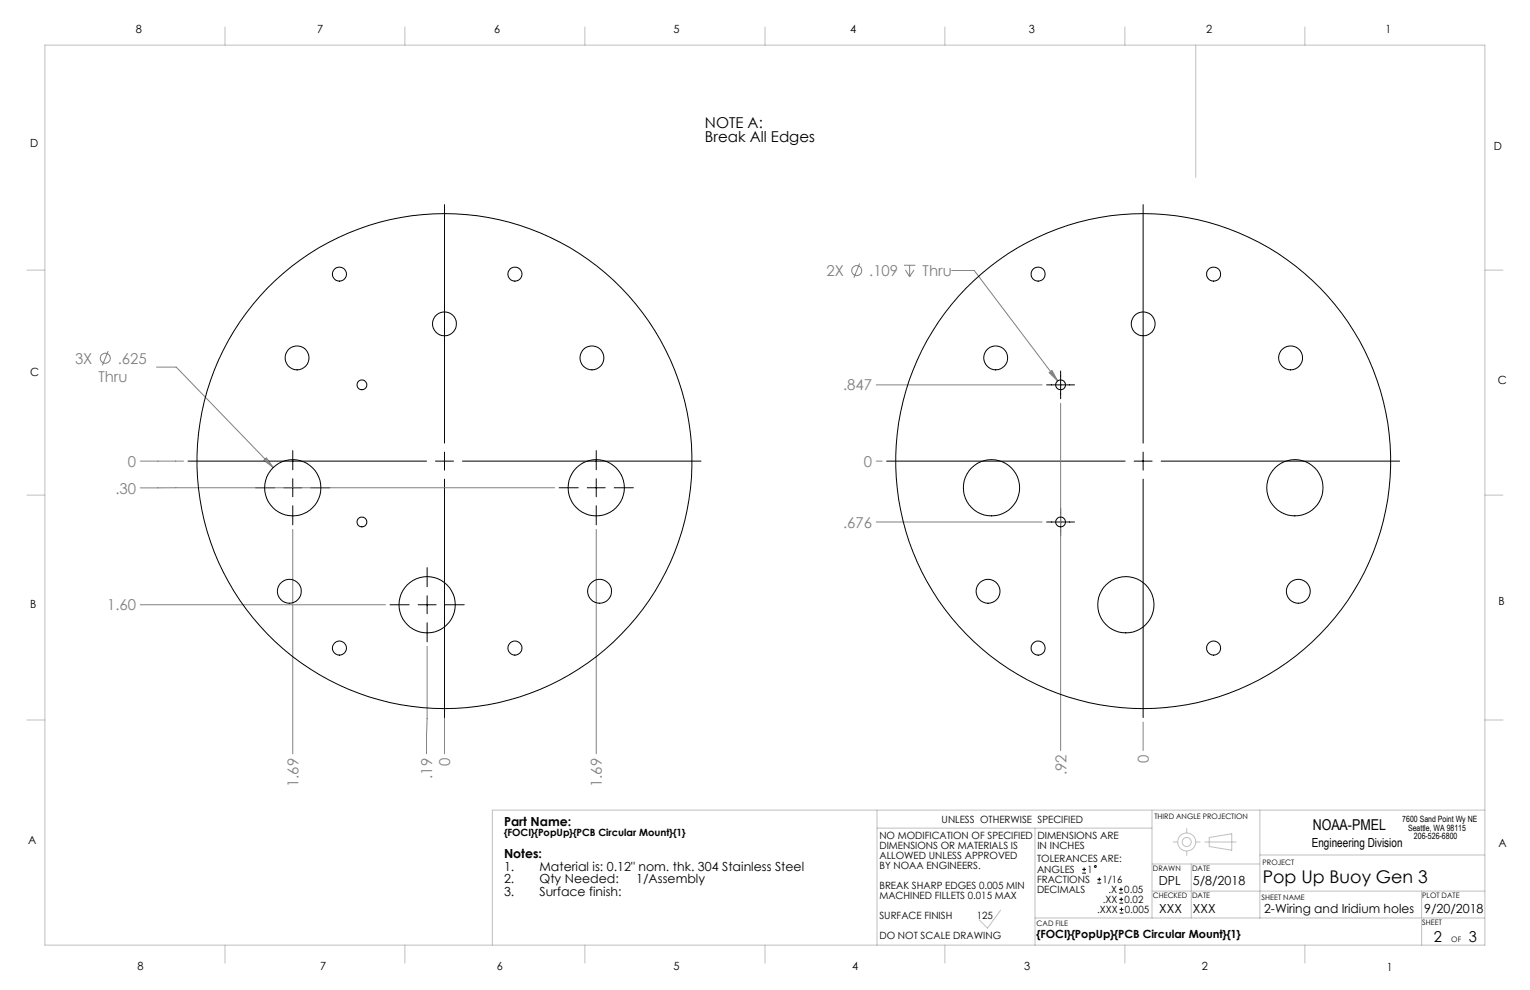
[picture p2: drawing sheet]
<svg xmlns="http://www.w3.org/2000/svg" width="432mm" height="279mm" viewBox="0 0 432 279" stroke-linecap="round" stroke-linejoin="round" font-family="sans-serif">
<g fill="none" stroke="#c0c0c0" stroke-width=".28">
<path d="M12.7 12.7h406.4v254h-406.4zM63.5 7.6v5.1M114.3 7.6v5.1M165.1 7.6v5.1M215.9 7.6v5.1M266.7 7.6v5.1M317.5 7.6v5.1M337.5 12.7v37.4M368.3 7.6v5.1M7.6 76.2h5.1M419.1 76.2h5.1M7.6 139.7h5.1"/>
<path d="M419.1 139.7h5.1M7.6 203.2h5.1M419.1 203.2h5.1M247.5 233.7h77.6M247.5 228.6v38.1M292.1 233.7v33M325.1 228.6v30.5M331.1 237.6h1.3M334.9 233.8v1.3M337.5 237.6h1.2M340 237.6h8.9M341.3 236.4l6.3-1.1v4.7l-6.3-1.1z"/>
<path d="M355.6 228.6v30.5M419.1 228.6h-280.1v38.1M282.4 256.9l-3.7 5-2.4-2.3M292.1 259.1h127M325.1 251.5h94M325.1 243.8h30.5M334.9 240.2v1.2M336.2 243.8v15.3M355.6 241.3h63.5M401.2 251.5v15.2M63.5 266.7v5.1M114.3 266.7v5.1"/>
<path d="M165.1 266.7v5.1M215.9 266.7v5.1M266.7 266.7v5.1M317.5 266.7v5.1M368.3 266.7v5.1"/>
<circle cx="334.9" cy="237.6" r="1.28"/>
<circle cx="334.9" cy="237.6" r="2.55"/>
</g>
<g fill="none" stroke="#808080" stroke-width=".28">
<path d="M242.6 74.4l-1.6 4M255.1 74.9h3.2M255.5 76.2l1.2 1.9M256.7 74.9v3.2M258 76.2l-1.3 1.9M268.6 76.3h6.4l23.5 31.2M30.5 99.1l-1.6 4M44.2 103.6h5.5l27.4 28.3M247.3 108.6h46.8M296.1 105.2l.8-.6 1.6 2.9zM299.3 113.8v98M39.6 130.1h12.2"/>
<path d="M74.5 129.9l.7-.7 1.9 2.7zM156.5 137.7h-116.9M247.3 130.1h1.7M82.6 149.4v63.3M168.3 149.4v63.3M247.3 147.3h46.8M39.6 170.7h69.2M120.5 182.4l-.1 30.3M125.4 202.7v10M322.6 203.8v8"/>
<circle cx="241.8" cy="76.4" r="1.41"/>
<circle cx="29.7" cy="101.1" r="1.41"/>
</g>
<g fill="none" stroke="#000" stroke-width=".28">
<path d="M125.4 57.7v67.4M322.6 57.7v67.4M295.4 108.6h7.8M299.3 104.7v7.8M53.1 130.1h67.3M72.1 137.7h5.4M80.1 137.7h5.1M82.6 127.2v5.4M82.6 135.1v5.1M87.7 137.7h5.4M122.9 130.1h5.1M125.4 127.6v5.1"/>
<path d="M125.4 135.2v67.3M130.5 130.1h67.3M157.8 137.7h5.4M165.7 137.7h5.1M168.3 127.2v5.4M168.3 135.1v5.1M173.4 137.7h5.4M250.2 130.1h67.3M320.1 130.1h5.1M322.6 127.6v5.1M322.6 135.2v67.3M327.7 130.1h67.3"/>
<path d="M82.6 142.7v5.4M168.3 142.7v5.4M295.4 147.3h7.8M299.3 143.4v7.8M110.1 170.7h5.4M118 170.7h5.1M120.5 160.2v5.4M120.5 168.1v5.1M120.5 175.8v5.4M125.6 170.7h5.4"/>
</g>
<path d="M75.2 129.2l-.7 .7 2.6 2zM296.1 105.2l2.4 2.3-1.6-2.9z" fill="#808080"/>
<g fill="none" stroke="#000" stroke-width=".28">
<path d="M305.4 246.4h1.1M305.4 245.4h1.1M306 244.8v1.1M309.7 249.2h1.1M309.7 248.2h1.1M310.2 247.6v1.1M315.8 252.1h1.1M315.8 251h1.1M315.9 254.9h1.1M315.9 253.8h1.1M316 257.7h1M316 256.6h1"/>
<path d="M316.4 250.5v1M316.4 253.3v1.1M316.5 256.1v1.1"/>
<circle cx="95.8" cy="77.4" r="1.98"/>
<circle cx="145.3" cy="77.4" r="1.98"/>
<circle cx="293" cy="77.4" r="1.99"/>
<circle cx="342.5" cy="77.4" r="1.99"/>
<circle cx="125.4" cy="91.4" r="3.4"/>
<circle cx="322.6" cy="91.4" r="3.4"/>
<circle cx="83.8" cy="101" r="3.4"/>
<circle cx="102.1" cy="108.6" r="1.39"/>
<circle cx="167" cy="101" r="3.4"/>
<circle cx="281" cy="101" r="3.4"/>
<circle cx="299.3" cy="108.6" r="1.38"/>
<circle cx="364.2" cy="101" r="3.4"/>
<circle cx="82.6" cy="137.7" r="7.9"/>
<circle cx="125.4" cy="130.1" r="69.9"/>
<circle cx="168.3" cy="137.7" r="7.9"/>
<circle cx="279.8" cy="137.7" r="7.9"/>
<circle cx="322.6" cy="130.1" r="69.9"/>
<circle cx="365.4" cy="137.7" r="7.9"/>
<circle cx="102.1" cy="147.3" r="1.39"/>
<circle cx="299.3" cy="147.3" r="1.38"/>
<circle cx="81.7" cy="166.9" r="3.4"/>
<circle cx="120.5" cy="170.7" r="7.9"/>
<circle cx="169.2" cy="166.9" r="3.4"/>
<circle cx="278.9" cy="166.9" r="3.4"/>
<circle cx="317.7" cy="170.7" r="7.9"/>
<circle cx="366.4" cy="166.9" r="3.4"/>
<circle cx="95.8" cy="182.9" r="1.98"/>
<circle cx="145.3" cy="182.9" r="1.98"/>
<circle cx="293" cy="182.9" r="1.99"/>
<circle cx="342.5" cy="182.9" r="1.99"/>
<circle cx="309.1" cy="244.6" r=".28"/>
</g>
<text font-size="4.9" x="356.4" y="249.2">Pop Up Buoy Gen 3</text>
<g font-size="4.2">
<text x="198.9" y="36">NOTE A:</text>
<text x="198.9" y="40.2">Break All Edges</text>
<text x="370.5" y="234.4">NOAA-PMEL</text>
<text x="404.7" y="266">2</text>
<text x="414.6" y="266">3</text>
</g>
<g font-size="4.2" fill="#808080">
<text x="233.2" y="77.9">2X</text>
<text x="245.3" y="77.9">.109</text>
<text x="260.4" y="77.9">Thru</text>
<text x="21.2" y="102.6">3X</text>
<text x="27.8" y="107.7">Thru</text>
<text x="33.2" y="102.6">.625</text>
<text x="237.9" y="110.2">.847</text>
<text x="36.1" y="131.7">0</text>
<text x="243.8" y="131.7">0</text>
<text x="32.6" y="139.3">.30</text>
<text x="237.9" y="148.9">.676</text>
<text x="30.2" y="172.3">1.60</text>
<text x="324.2" y="215.3" transform="rotate(-90 324.2 215.3)">0</text>
<text x="122" y="219.8" transform="rotate(-90 122 219.8)">.19</text>
<text x="127.1" y="216.2" transform="rotate(-90 127.1 216.2)">0</text>
<text x="300.9" y="218.8" transform="rotate(-90 300.9 218.8)">.92</text>
<text x="84.2" y="222.1" transform="rotate(-90 84.2 222.1)">1.69</text>
<text x="169.9" y="222.1" transform="rotate(-90 169.9 222.1)">1.69</text>
</g>
<g font-size="3.5">
<text x="142.3" y="233.1">Part Name:</text>
<text x="370.2" y="238.9">Engineering Division</text>
<text x="142.3" y="242.3">Notes:</text>
<text x="142.3" y="245.8">1.</text>
<text x="152.3" y="245.8">Material is: 0.12&quot; nom. thk. 304 Stainless Steel</text>
<text x="142.3" y="249.3">2.</text>
<text x="152.3" y="249.3">Qty Needed:</text>
<text x="179.6" y="249.3">1/Assembly</text>
<text x="327" y="249.8">DPL</text>
<text x="336.6" y="249.8">5/8/2018</text>
<text x="142.3" y="252.8">3.</text>
<text x="152.3" y="252.8">Surface finish:</text>
<text x="327.2" y="257.7">XXX</text>
<text x="336.7" y="257.8">XXX</text>
<text x="356.8" y="257.7">2-Wiring and Iridium holes</text>
<text x="401.9" y="257.7">9/20/2018</text>
</g>
<g font-size="3.2">
<text x="38.3" y="9.4">8</text>
<text x="89.5" y="9.4">7</text>
<text x="139.5" y="9.4">6</text>
<text x="190.1" y="9.4">5</text>
<text x="240" y="9.4">4</text>
<text x="290.4" y="9.4">3</text>
<text x="340.4" y="9.4">2</text>
<text x="391" y="9.4">1</text>
<text x="8.5" y="41.5">D</text>
<text x="421.6" y="42.3">D</text>
<text x="8.5" y="106.3">C</text>
<text x="422.8" y="108.3">C</text>
<text x="8.5" y="171.5">B</text>
<text x="422.9" y="170.9">B</text>
<text x="7.9" y="238.3">A</text>
<text x="422.9" y="239">A</text>
<text x="292.6" y="264.7">{FOCI}{PopUp}{PCB Circular Mount}{1}</text>
<text x="38.8" y="273.8">8</text>
<text x="90.4" y="273.8">7</text>
<text x="140.2" y="273.8">6</text>
<text x="190.1" y="273.9">5</text>
<text x="240.5" y="273.8">4</text>
<text x="289" y="273.9">3</text>
<text x="339.1" y="273.8">2</text>
<text x="391.4" y="274.1">1</text>
</g>
<g font-size="2.8">
<text x="265.8" y="232.1">UNLESS OTHERWISE SPECIFIED</text>
<text x="142.3" y="236.1">{FOCI}{PopUp}{PCB Circular Mount}{1}</text>
<text x="248.2" y="236.7">NO MODIFICATION OF SPECIFIED</text>
<text x="248.2" y="239.5">DIMENSIONS OR MATERIALS IS</text>
<text x="292.8" y="236.7">DIMENSIONS ARE</text>
<text x="292.8" y="239.6">IN INCHES</text>
<text x="248.2" y="242.4">ALLOWED UNLESS APPROVED</text>
<text x="248.2" y="245.2">BY NOAA ENGINEERS.</text>
<text x="292.7" y="243.2">TOLERANCES ARE:</text>
<text x="248.2" y="250.8">BREAK SHARP EDGES 0.005 MIN</text>
<text x="292.7" y="246.4">ANGLES</text>
<text x="292.7" y="249.2">FRACTIONS</text>
<text x="306.9" y="246.4">1</text>
<text x="311.2" y="249.2">1/16</text>
<text x="248.2" y="253.7">MACHINED FILLETS 0.015 MAX</text>
<text x="292.7" y="252">DECIMALS</text>
<text x="309.6" y="257.7">.XXX</text>
<text x="311.2" y="254.9">.XX</text>
<text x="312.8" y="252">.X</text>
<text x="317.3" y="252">0.05</text>
<text x="317.4" y="254.9">0.02</text>
<text x="317.5" y="257.7">0.005</text>
<text x="248.2" y="259.3">SURFACE FINISH</text>
<text x="275.6" y="259.3">125</text>
<text x="248.2" y="264.9">DO NOT SCALE DRAWING</text>
</g>
<g font-size="2.4">
<text x="395.8" y="232.1">7600 Sand Point Wy NE</text>
<text x="397.4" y="234.4">Seattle, WA 98115</text>
<text x="399" y="236.7">206-526-6800</text>
</g>
<g font-size="2.1">
<text x="325.8" y="231.1">THIRD ANGLE PROJECTION</text>
<text x="325.4" y="245.9">DRAWN</text>
<text x="336.5" y="245.9">DATE</text>
<text x="356.3" y="244.1">PROJECT</text>
<text x="325.3" y="253.4">CHECKED</text>
<text x="336.5" y="253.4">DATE</text>
<text x="356" y="254.1">SHEET NAME</text>
<text x="401.4" y="253.4">PLOT DATE</text>
<text x="292.6" y="261.2">CAD FILE</text>
<text x="401.4" y="261">SHEET</text>
<text x="409.6" y="266">OF</text>
</g>
</svg>
